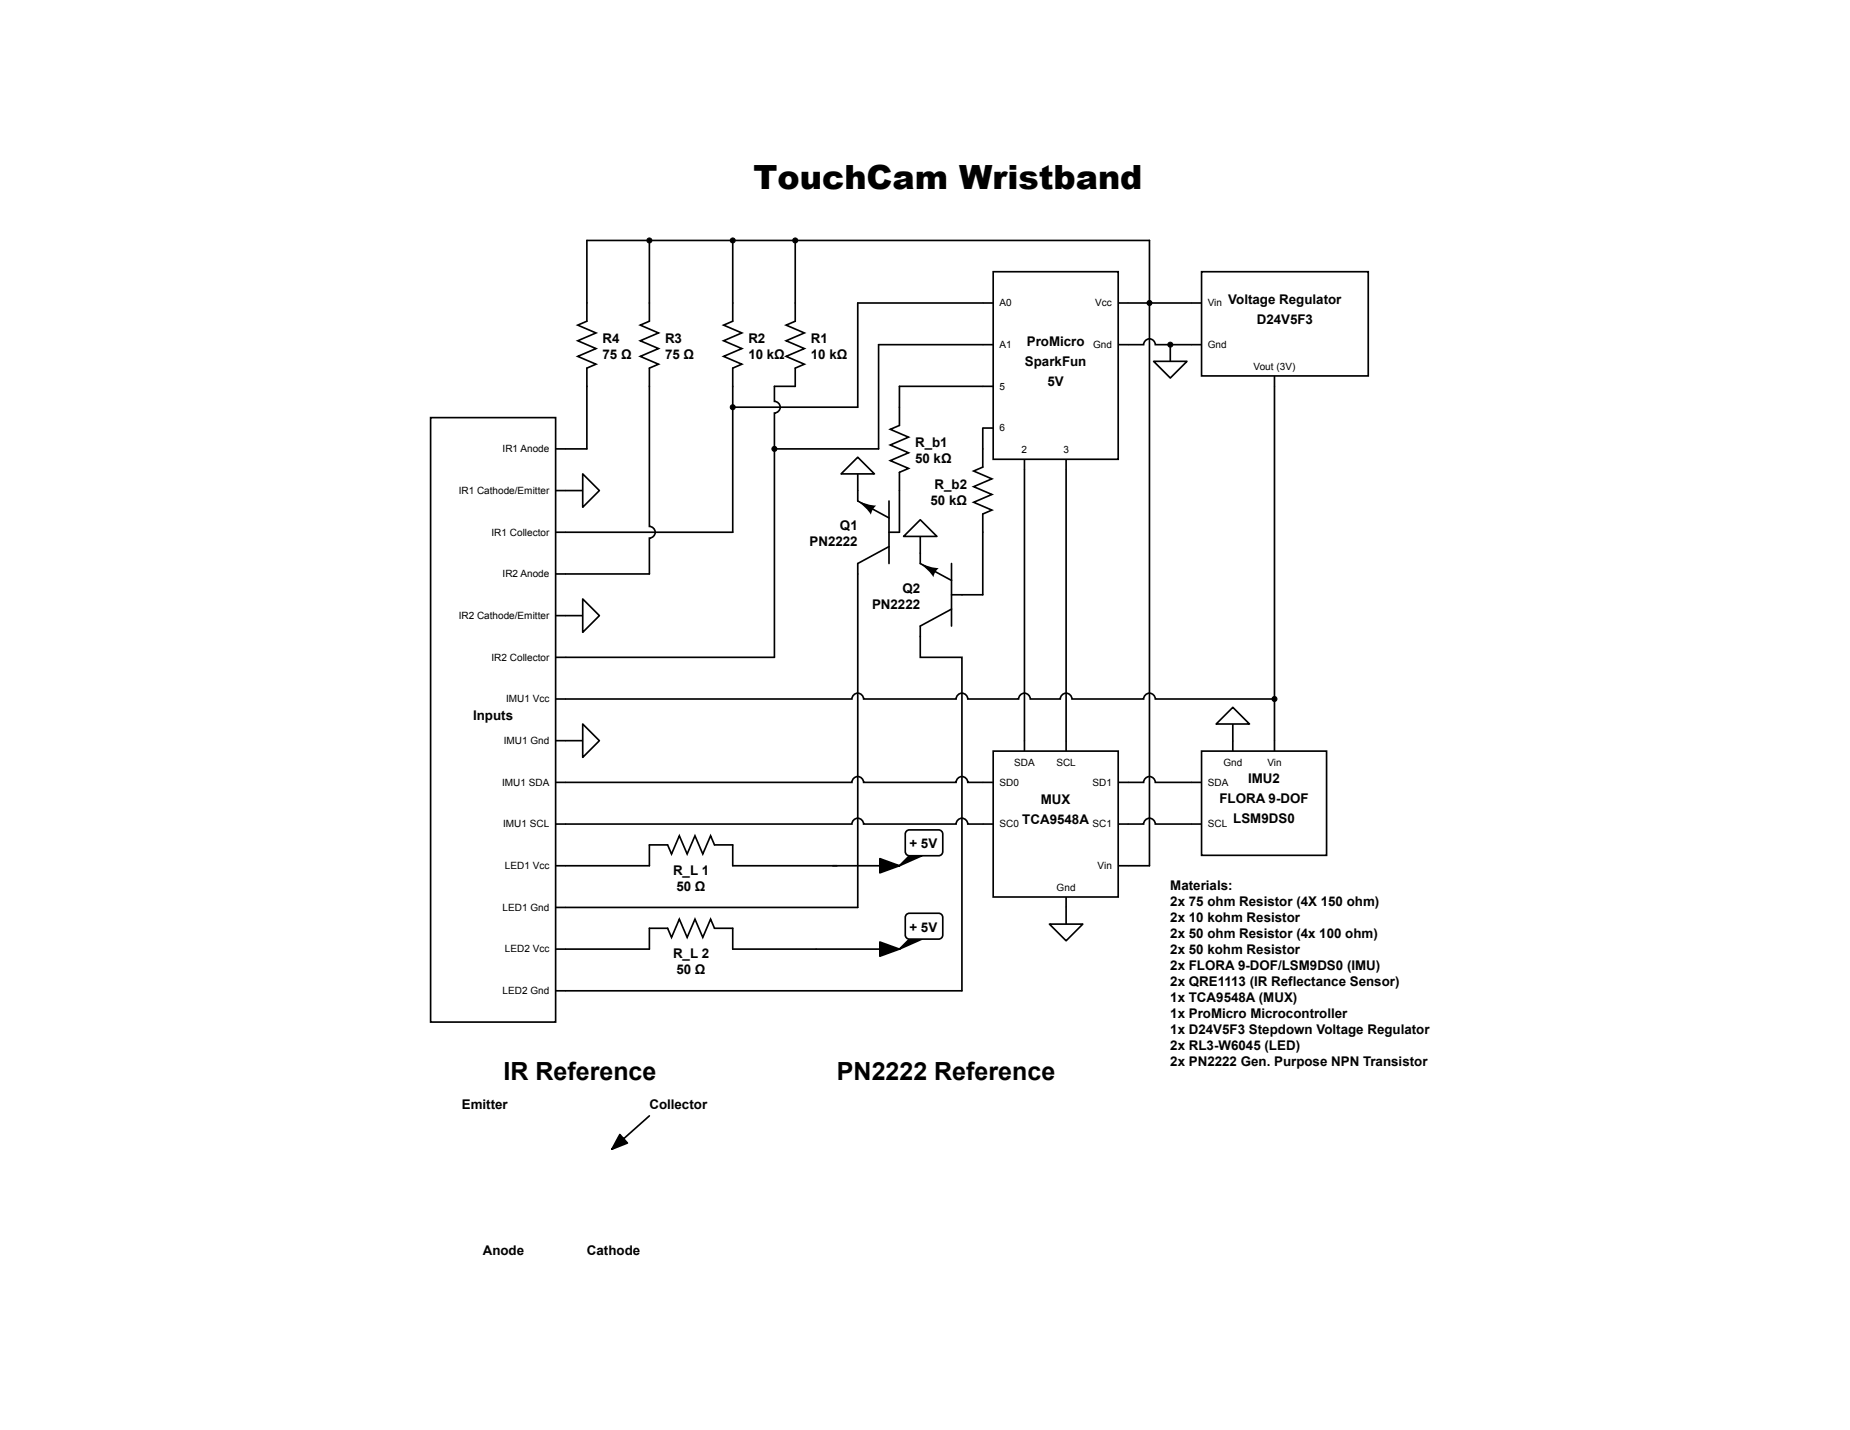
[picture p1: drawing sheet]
<svg xmlns="http://www.w3.org/2000/svg" width="279mm" height="216mm" viewBox="0 0 279 216" stroke-linecap="round" stroke-linejoin="round" font-family="sans-serif">
<path d="M137.3 129.2h1.9l-3.4 1.5zM135.8 143.3l1.5-1.5h1.9z" fill="#000"/>
<path d="M137.3 129.2h1.9l-3.4 1.5zM135.8 143.3l1.5-1.5h1.9z" fill="none" stroke="#000" stroke-width=".25"/>
<path d="M150 41h18.9v28.3h-18.9z" fill="#fff"/>
<path d="M148.4 45.7h1.6M148.4 52h1.6M148.4 58.3h1.6M150 41h18.9v28.3h-18.9zM168.9 45.7h1.6M168.9 52h1.6M148.4 64.6h1.6M154.7 69.3v1.6M161 69.3v1.6" fill="none" stroke="#000" stroke-width=".25"/>
<path d="M181.5 41h25.1v15.8h-25.1z" fill="#fff"/>
<path d="M88.6 36.3v12.2l-1.3 .6 2.7 1.2-2.7 1.1 2.7 1.2-2.7 1.2 2.7 1.2-1.4 .6v2.7M98.1 36.3v12.2l-1.4 .6 2.8 1.2-2.8 1.1 2.8 1.2-2.8 1.2 2.8 1.2-1.4 .6v2.7M110.7 36.3v12.2l-1.4 .6 2.7 1.2-2.7 1.1 2.7 1.2-2.7 1.2 2.7 1.2-1.3 .6v2.7M120.1 36.3v12.2l-1.4 .6 2.8 1.2-2.8 1.1 2.8 1.2-2.8 1.2 2.8 1.2-1.4 .6v2.7M170.5 52h2.2a.88 .88 0 0 1 .9-.8 .88 .88 0 0 1 .9 .8h7M179.9 45.7h1.6M181.5 41h25.1v15.8h-25.1zM192.5 56.8v1.5" fill="none" stroke="#000" stroke-width=".25"/>
<path d="M65 63.1h18.9v91.2h-18.9z" fill="#fff"/>
<g fill="none" stroke="#000" stroke-width=".25">
<path d="M88.6 58.3v9.5h-4.7M98.1 58.3v21.2a.88 .88 0 0 1 .9 .9 .88 .88 0 0 1-.9 .8v5.5h-14.2M65 63.1h18.9v91.2h-18.9zM83.9 74.1h4.1M83.9 80.4h1.6M83.9 92.9h1.6M83.9 99.2h1.6M83.9 105.5h1.6M83.9 111.8h1.6M83.9 118.1h1.6M83.9 124.4h1.6M83.9 130.7h1.6"/>
<path d="M83.9 137h1.6M83.9 143.3h1.6M83.9 149.6h1.6"/>
</g>
<path d="M88 71.5l2.5 2.6-2.5 2.5z" fill="#fff"/>
<path d="M88 71.5l2.5 2.6-2.5 2.5zM85.5 92.9h2.5" fill="none" stroke="#000" stroke-width=".25"/>
<path d="M88 90.4l2.5 2.5-2.5 2.6z" fill="#fff"/>
<path d="M110.7 58.3v22.1h-25.2M117 58.3v2.3a.88 .88 0 0 1 .8 .9 .88 .88 0 0 1-.8 .9v36.8h-31.5M148.4 52h-15.7v15.8h-15.7M148.4 45.7h-18.9v15.8h-18.8M88 90.4l2.5 2.5-2.5 2.6zM85.5 111.8h2.5" fill="none" stroke="#000" stroke-width=".25"/>
<path d="M88 109.3l2.5 2.5-2.5 2.5z" fill="#fff"/>
<path d="M88 109.3l2.5 2.5-2.5 2.5z" fill="none" stroke="#000" stroke-width=".25"/>
<path d="M181.5 113.4h18.8v15.7h-18.8z" fill="#fff"/>
<path d="M192.5 58.3v55.1M179.9 118.1h1.6M181.5 113.4h18.8v15.7h-18.8zM186.2 109.3v4.1M179.9 124.4h1.6" fill="none" stroke="#000" stroke-width=".25"/>
<path d="M183.7 109.3l2.5-2.5 2.5 2.5z" fill="#fff"/>
<path d="M85.5 105.5h43.2a.88 .88 0 0 1 .8-.8 .88 .88 0 0 1 .9 .8h14a.88 .88 0 0 1 .9-.8 .88 .88 0 0 1 .9 .8h7.6a.88 .88 0 0 1 .9-.8 .88 .88 0 0 1 .9 .8h4.5a.88 .88 0 0 1 .9-.8 .88 .88 0 0 1 .9 .8h10.8a.88 .88 0 0 1 .9-.8 .88 .88 0 0 1 .9 .8h18M183.7 109.3l2.5-2.5 2.5 2.5z" fill="none" stroke="#000" stroke-width=".25"/>
<path d="M150 113.4h18.9v22h-18.9z" fill="#fff"/>
<path d="M85.5 118.1h43.2a.88 .88 0 0 1 .8-.9 .88 .88 0 0 1 .9 .9h14a.88 .88 0 0 1 .9-.9 .88 .88 0 0 1 .9 .9h3.8M150 113.4h18.9v22h-18.9zM154.7 111.8v1.6M161 111.8v1.6M168.9 118.1h3.8a.88 .88 0 0 1 .9-.9 .88 .88 0 0 1 .9 .9h5.4M85.5 124.4h43.2a.88 .88 0 0 1 .8-.9 .88 .88 0 0 1 .9 .9h14a.88 .88 0 0 1 .9-.9 .88 .88 0 0 1 .9 .9h3.8M161 135.4v4.1M168.9 124.4h3.8a.88 .88 0 0 1 .9-.9 .88 .88 0 0 1 .9 .9h5.4M168.9 130.7h4.7" fill="none" stroke="#000" stroke-width=".25"/>
<path d="M158.5 139.5h5l-2.5 2.5z" fill="#fff"/>
<path d="M176.7 52v2.6M158.5 139.5h5l-2.5 2.5z" fill="none" stroke="#000" stroke-width=".25"/>
<path d="M174.2 54.6h5.1l-2.6 2.5z" fill="#fff"/>
<path d="M174.2 54.6h5.1l-2.6 2.5zM129.5 71.5v2.6" fill="none" stroke="#000" stroke-width=".25"/>
<path d="M127 71.5l2.5-2.5 2.6 2.5z" fill="#fff"/>
<path d="M127 71.5l2.5-2.5 2.6 2.5zM139 83.5v1.6l4.7 2.5M143.7 89.8h1.6M143.7 85.1v9.4M143.7 92l-4.7 2.5v1.6" fill="none" stroke="#000" stroke-width=".25"/>
<path d="M139 85.1l1.5 .5 1.3 .2a2.16 2.16 0 0 0-.8 1.3l-.8-1z" fill="#000"/>
<path d="M136.9 138.1l.4-.2h4.5a.63 .63 0 0 1 .6 .6v2.7a.63 .63 0 0 1-.6 .6h-4.5a.63 .63 0 0 1-.6-.6v-2.7z" fill="#fff"/>
<path d="M117 58.3h3.1M135.8 58.3h12.6M129.5 74.1v1.5l4.8 2.6M134.3 75.6v9.5M134.3 80.4h1.5M134.3 82.5l-4.8 2.6v51.9h-44M85.5 130.7h12.6v-3.1h2.7l.6 1.3 1.2-2.7 1.2 2.7 1.2-2.7 1.1 2.7 1.2-2.7 .6 1.4h2.8v3.1h15.7M125.8 130.7h10l-2.9-1.1v2.2l2.9-1.1M136.9 138.1l.4-.2h4.5a.63 .63 0 0 1 .6 .6v2.7a.63 .63 0 0 1-.6 .6h-4.5a.63 .63 0 0 1-.6-.6v-2.7zM85.5 143.3h12.6M98.1 140.2h2.7l.6 1.3 1.2-2.7 1.2 2.7 1.2-2.7 1.1 2.7 1.2-2.7 .6 1.4h2.8M110.7 143.3h25.1l-2.9-1.1v2.2l2.9-1.1" fill="none" stroke="#000" stroke-width=".25"/>
<path d="M129.5 75.6l1.6 .5 1.2 .2a2.17 2.17 0 0 0-.8 1.4l-.8-1zM125.8 130.7h10l-2.9 1.1v-2.2l2.9 1.1zM123.3 143.3h12.5l-2.9 1.1v-2.2l2.9 1.1z" fill="#000"/>
<path d="M136.9 125.5l.4-.2h4.5a.63 .63 0 0 1 .6 .6v2.7a.63 .63 0 0 1-.6 .6h-4.5a.63 .63 0 0 1-.6-.6v-2.7z" fill="#fff"/>
<path d="M88.6 36.3h85M154.7 70.9v40.9M161 70.9v40.9M139 81v2.5M136.9 125.5l.4-.2h4.5a.63 .63 0 0 1 .6 .6v2.7a.63 .63 0 0 1-.6 .6h-4.5a.63 .63 0 0 1-.6-.6v-2.7zM98.1 140.2v3.1M110.7 140.2v3.1" fill="none" stroke="#000" stroke-width=".25"/>
<path d="M136.5 81l2.5-2.5 2.5 2.5z" fill="#fff"/>
<path d="M173.6 36.3v94.4M135.8 58.3v5.9l-1.3 .6 2.7 1.2-2.7 1.2 2.7 1.2-2.7 1.1 2.7 1.2-1.4 .6v9.1M170.5 45.7h9.4M148.4 64.6v5.9l-1.4 .6 2.8 1.2-2.8 1.2 2.8 1.2-2.8 1.1 2.8 1.2-1.4 .6v12.2h-3.1M136.5 81l2.5-2.5 2.5 2.5zM139 96.1v3.1h6.3v50.4h-59.8M98.1 168.5l-5.7 5 2.4-.9-1.2-1.3-1.2 2.2" fill="none" stroke="#000" stroke-width=".25"/>
<g fill="#000">
<path d="M93.6 171.3l1.2 1.3-2.4 .9 5.7-5-5.7 5z"/>
<circle cx="98.1" cy="36.3" r=".38"/>
<circle cx="110.7" cy="36.3" r=".38"/>
<circle cx="120.1" cy="36.3" r=".38"/>
<circle cx="173.6" cy="45.7" r=".38"/>
<circle cx="176.7" cy="52" r=".38"/>
<circle cx="110.7" cy="61.5" r=".38"/>
<circle cx="117" cy="67.8" r=".38"/>
<circle cx="192.5" cy="105.5" r=".38"/>
</g>
<g fill="none" stroke="#000" stroke-width=".15">
<circle cx="98.1" cy="36.3" r=".38"/>
<circle cx="110.7" cy="36.3" r=".38"/>
<circle cx="120.1" cy="36.3" r=".38"/>
<circle cx="173.6" cy="45.7" r=".38"/>
<circle cx="176.7" cy="52" r=".38"/>
<circle cx="110.7" cy="61.5" r=".38"/>
<circle cx="117" cy="67.8" r=".38"/>
<circle cx="192.5" cy="105.5" r=".38"/>
</g>
<text font-size="5" x="113.8" y="28.5">TouchCam Wristband</text>
<g font-size="3.8">
<text x="76" y="163">IR Reference</text>
<text x="126.4" y="163">PN2222 Reference</text>
</g>
<g font-size="2">
<text x="185.5" y="45.9">Voltage Regulator</text>
<text x="91" y="51.7">R4</text>
<text x="100.4" y="51.7">R3</text>
<text x="113" y="51.7">R2</text>
<text x="122.5" y="51.7">R1</text>
<text x="155.1" y="52.2">ProMicro</text>
<text x="189.8" y="48.9">D24V5F3</text>
<text x="91" y="54.2">75 Ω</text>
<text x="100.4" y="54.2">75 Ω</text>
<text x="113" y="54.2">10 kΩ</text>
<text x="122.5" y="54.2">10 kΩ</text>
<text x="154.8" y="55.2">SparkFun</text>
<text x="158.2" y="58.2">5V</text>
<text x="138.2" y="67.5">R_b1</text>
<text x="138.2" y="69.9">50 kΩ</text>
<text x="140.5" y="76.2">50 kΩ</text>
<text x="141.1" y="73.8">R_b2</text>
<text x="122.3" y="82.5">PN2222</text>
<text x="126.9" y="80.1">Q1</text>
<text x="136.3" y="89.5">Q2</text>
<text x="131.7" y="91.9">PN2222</text>
<text x="71.5" y="108.7">Inputs</text>
<text x="188.5" y="118.2">IMU2</text>
<text x="154.4" y="124.4">TCA9548A</text>
<text x="157.2" y="121.4">MUX</text>
<text x="184.2" y="121.3">FLORA 9-DOF</text>
<text x="186.3" y="124.3">LSM9DS0</text>
<text x="137.3" y="128.1">+ 5V</text>
<text x="101.6" y="132">R_L 1</text>
<text x="102.2" y="134.5">50 Ω</text>
<text x="176.7" y="134.3">Materials:</text>
<text x="176.7" y="136.7">2x 75 ohm Resistor (4X 150 ohm)</text>
<text x="137.3" y="140.7">+ 5V</text>
<text x="176.7" y="139.2">2x 10 kohm Resistor</text>
<text x="176.7" y="141.6">2x 50 ohm Resistor (4x 100 ohm)</text>
<text x="176.7" y="144">2x 50 kohm Resistor</text>
<text x="101.6" y="144.6">R_L 2</text>
<text x="102.2" y="147">50 Ω</text>
<text x="176.7" y="146.4">2x FLORA 9-DOF/LSM9DS0 (IMU)</text>
<text x="176.7" y="148.8">2x QRE1113 (IR Reflectance Sensor)</text>
<text x="176.7" y="151.2">1x TCA9548A (MUX)</text>
<text x="176.7" y="153.7">1x ProMicro Microcontroller</text>
<text x="176.7" y="156.1">1x D24V5F3 Stepdown Voltage Regulator</text>
<text x="176.7" y="158.5">2x RL3-W6045 (LED)</text>
<text x="176.7" y="160.9">2x PN2222 Gen. Purpose NPN Transistor</text>
<text x="69.8" y="167.5">Emitter</text>
<text x="98.1" y="167.5">Collector</text>
<text x="72.9" y="189.5">Anode</text>
<text x="88.6" y="189.5">Cathode</text>
</g>
<g font-size="1.5">
<text x="150.9" y="46.2">A0</text>
<text x="165.4" y="46.2">Vcc</text>
<text x="182.4" y="46.2">Vin</text>
<text x="150.9" y="52.5">A1</text>
<text x="165.1" y="52.5">Gnd</text>
<text x="182.4" y="52.5">Gnd</text>
<text x="150.9" y="58.8">5</text>
<text x="189.3" y="55.8">Vout (3V)</text>
<text x="150.9" y="65.1">6</text>
<text x="75.9" y="68.3">IR1 Anode</text>
<text x="154.3" y="68.4">2</text>
<text x="160.6" y="68.4">3</text>
<text x="69.3" y="74.6">IR1 Cathode/Emitter</text>
<text x="74.2" y="80.9">IR1 Collector</text>
<text x="75.9" y="87.2">IR2 Anode</text>
<text x="69.3" y="93.5">IR2 Cathode/Emitter</text>
<text x="74.2" y="99.7">IR2 Collector</text>
<text x="76.4" y="106">IMU1 Vcc</text>
<text x="76.1" y="112.3">IMU1 Gnd</text>
<text x="75.8" y="118.6">IMU1 SDA</text>
<text x="150.9" y="118.6">SD0</text>
<text x="153.2" y="115.6">SDA</text>
<text x="159.5" y="115.6">SCL</text>
<text x="165" y="118.6">SD1</text>
<text x="182.4" y="118.6">SDA</text>
<text x="184.8" y="115.6">Gnd</text>
<text x="191.4" y="115.6">Vin</text>
<text x="76" y="124.9">IMU1 SCL</text>
<text x="150.9" y="124.9">SC0</text>
<text x="165" y="124.9">SC1</text>
<text x="182.4" y="124.9">SCL</text>
<text x="76.2" y="131.2">LED1 Vcc</text>
<text x="165.8" y="131.2">Vin</text>
<text x="75.9" y="137.5">LED1 Gnd</text>
<text x="159.6" y="134.5">Gnd</text>
<text x="76.2" y="143.8">LED2 Vcc</text>
<text x="75.9" y="150.1">LED2 Gnd</text>
</g>
</svg>
